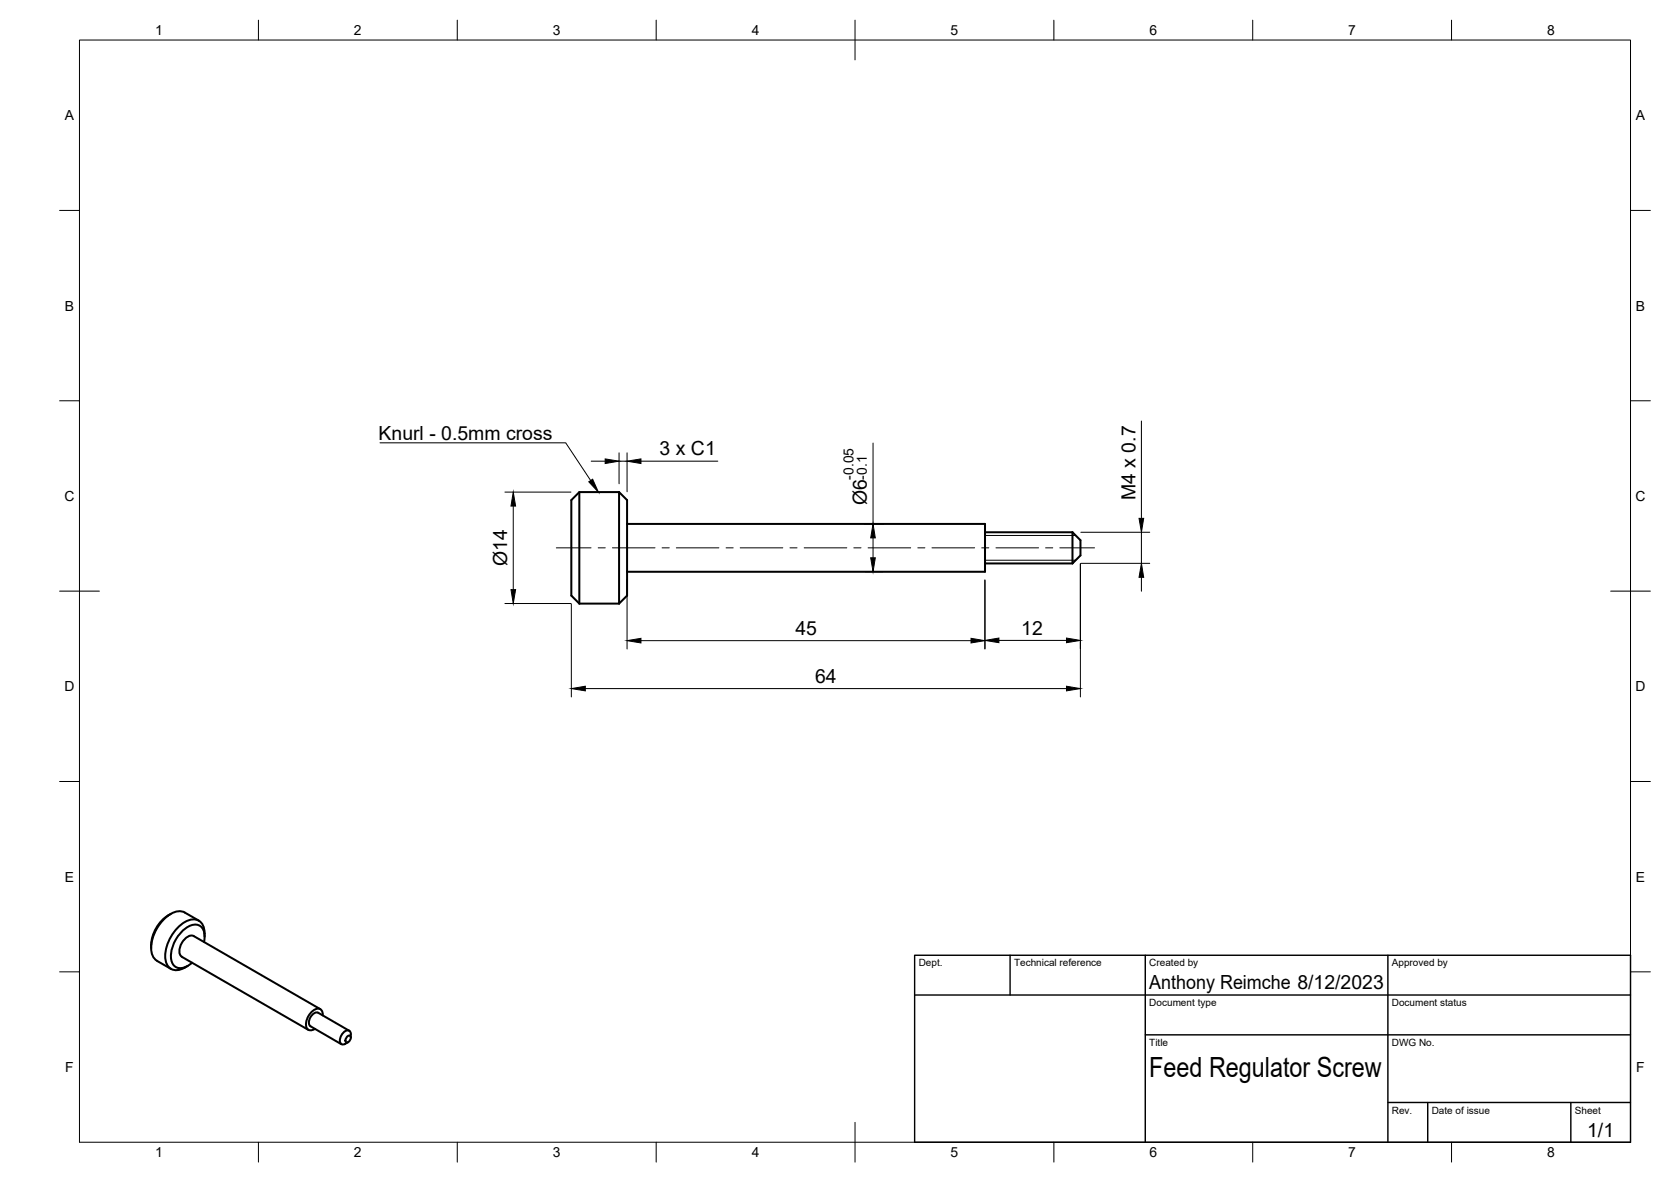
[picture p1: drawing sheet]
<svg xmlns="http://www.w3.org/2000/svg" width="420mm" height="297mm" viewBox="0 0 420 297" stroke-linecap="round" stroke-linejoin="round" font-family="sans-serif">
<!-- layer: Visible -->
<g fill="none" stroke="#000" stroke-width=".51">
<path d="M145.7 123.7v28M155.7 123.7l2 2v24l-2 2M155.7 123.7v28M155.7 123.7h-10l-2 2v24l2 2M157.7 131.7h90v12h-90M247.7 133.8h22M269.7 133.8l2 2v3.8l-2 2M269.7 133.8v7.8M145.7 151.7h10M247.7 141.6h22M38 237.4v.8M42.9 229.7a9.3 9.3 0 0 0-4.9 7.7"/>
<path d="M50 231.4l-3.5-2.1a4 4 0 0 0-4.3 .9 10.2 10.2 0 0 0-4 9.6l.7 1.2 .6 .4 3.5 2.1M51.3 236.7a3.6 3.6 0 0 0-1.4-4.2 5.1 5.1 0 0 0-5.1 2.8 7.7 7.7 0 0 0-1.6 6.5 2.39 2.39 0 0 0 3.7 1.1l1.4-1M51.4 235.4a3.5 3.5 0 0 0-2.4-4.4 7.5 7.5 0 0 0-6 4.4 7.5 7.5 0 0 0-.8 7.4 3.1 3.1 0 0 0 4.3 .3M47.2 242.7l-.7 .4M80.5 253.6l-31.8-18.4a2.98 2.98 0 0 0-3.3 2.4 2.29 2.29 0 0 0 .3 2.8l31.8 18.4M81.2 255.2a1.39 1.39 0 0 0-.8-1.7 1.39 1.39 0 0 0-1.7 .5 4.2 4.2 0 0 0-1.6 4.3 1.29 1.29 0 0 0 2.1 .2M87.8 259l-7.8-4.5a2.16 2.16 0 0 0-2.3 2.2l.1 .9 .3 .3 7.7 4.5M87.3 260.5l.7-.2a1.11 1.11 0 0 1-.9 1.6 .96 .96 0 0 1 .2-1.4zM88.2 260.7v-.8a.93 .93 0 0 0-.6-1 .93 .93 0 0 0-1.1 .5l-.9 1.2a1.12 1.12 0 0 0-.2 1.2 1.12 1.12 0 0 0 1 .7l1.1-.6"/>
</g>
<!-- layer: Visible Narrow -->
<path d="M247.7 134.6h22.8M247.7 140.8h22.8" fill="none" stroke="#000" stroke-width=".25"/>
<!-- layer: BORDER -->
<g fill="none" stroke="#000" stroke-width=".25">
<path d="M20 10.1h390v276.9h-390zM65 5.1v5M115 5.1v5M165 5.1v5M215 5.1v10M265 5.1v5M315 5.1v5M365 5.1v5M15 52.9h5M410 52.9h5M15 100.7h5M410 100.7h5"/>
<path d="M15 148.6h10M405 148.6h10M15 196.4h5M410 196.4h5M15 244.2h5M410 244.2h5M65 287v5M115 287v5M165 287v5M215 282.1v9.9M265 287v5M315 287v5"/>
<path d="M365 287v5"/>
</g>
<!-- layer: TITLEBLOCK -->
<path d="M230 240.1h180v46.9h-180zM230 250h180M254 240.1v9.9M288 240.1v46.9M349 240.1v46.9M288 260.1h122M349 277.1h61M359 277.1v9.9M395 277.1v9.9" fill="none" stroke="#000" stroke-width=".36"/>
<!-- layer: Smart Centers -->
<g fill="none" stroke="#000" stroke-width=".25">
<path d="M139.9 137.7h8.7M150.4 137.7h1.8M154 137.7h10.7M166.5 137.7h1.8M170.1 137.7h10.7M182.6 137.7h1.7M186.1 137.7h10.7M198.6 137.7h1.8M202.2 137.7h10.7M214.7 137.7h1.8M218.3 137.7h10.7M230.8 137.7h1.8"/>
<path d="M234.3 137.7h10.8M246.8 137.7h1.8M250.4 137.7h10.7M262.9 137.7h1.8M266.5 137.7h8.7"/>
</g>
<!-- layer: FD_Dimensions -->
<g fill="none" stroke="#000" stroke-width=".25">
<path d="M148.7 115.9h3.5M155.7 113.8v7.8M155.7 115.9h2M157.7 113.8v9.8M161.2 115.9h19.3M219.5 111.3v20.4M287 105.8v24.5M127 123.7h16.6M129.1 127.2v21M217.4 131.7h4.8M219.5 135.2v5M271.8 133.8h17.3"/>
<path d="M287 133.8v7.8M127 151.7h16.6M143.7 151.8v23.3M157.7 145.8v17.3M217.4 143.7h4.8M247.6 145.8v17.3M271.7 141.7v33.4M271.8 141.6h17.3M287 145.1v3.5M147.2 173h121M161.2 161h83M251.2 160.9h17"/>
</g>
<g fill="#000" stroke="#000" stroke-width=".25">
<path d="M152.2 115.3l3.5 .6-3.5 .6zM157.7 115.9l3.5-.6v1.2zM129.1 123.7l.5 3.5h-1.1zM219.5 131.7l.6 3.5h-1.2zM286.4 130.3h1.2l-.6 3.5zM128.5 148.2h1.1l-.5 3.5zM218.9 140.2h1.2l-.6 3.5zM287 141.6l.6 3.5h-1.2zM143.7 173l3.5-.5v1.1zM157.7 161l3.5-.6v1.2zM244.2 160.4l3.4 .6-3.4 .6zM247.6 160.9l3.6-.6v1.2z"/>
<path d="M268.2 172.5l3.5 .5-3.5 .6zM268.2 160.3l3.5 .6-3.5 .6z"/>
</g>
<!-- layer: Leaders -->
<path d="M148 121.1l1-.7 1.5 3.3z" fill="#000" stroke="#000" stroke-width=".25"/>
<path d="M95.5 111.3h46.7l6.3 9.5" fill="none" stroke="#000" stroke-width=".25"/>
<text font-size="7" x="289" y="270.6">Feed Regulator Screw</text>
<g font-size="4.9">
<text x="95.2" y="110.6">Knurl - 0.5mm cross</text>
<text x="165.9" y="114.4">3 x C1</text>
<text x="285.5" y="125.7" transform="rotate(-90 285.5 125.7)">M4 x 0.7</text>
<text x="218" y="127" transform="rotate(-90 218 127)">Ø6</text>
<text x="127.5" y="142.3" transform="rotate(-90 127.5 142.3)">Ø14</text>
<text x="200" y="159.5">45</text>
<text x="256.8" y="159.5">12</text>
<text x="205" y="171.6">64</text>
<text x="289" y="248.5">Anthony Reimche 8/12/2023</text>
<text x="399.1" y="285.7">1/1</text>
</g>
<g font-size="3.5">
<text x="39" y="8.8">1</text>
<text x="89" y="8.8">2</text>
<text x="139" y="8.8">3</text>
<text x="189" y="8.8">4</text>
<text x="239" y="8.8">5</text>
<text x="289" y="8.8">6</text>
<text x="339" y="8.8">7</text>
<text x="389" y="8.8">8</text>
<text x="16.3" y="30.2">A</text>
<text x="411.3" y="30.2">A</text>
<text x="16.3" y="78">B</text>
<text x="411.3" y="78">B</text>
<text x="16.2" y="125.9">C</text>
<text x="214.6" y="120.6" transform="rotate(-90 214.6 120.6)">-0.05</text>
<text x="218" y="120.6" transform="rotate(-90 218 120.6)">-0.1</text>
<text x="411.2" y="125.9">C</text>
<text x="16.2" y="173.7">D</text>
<text x="411.2" y="173.7">D</text>
<text x="16.3" y="221.6">E</text>
<text x="411.3" y="221.6">E</text>
<text x="16.4" y="269.4">F</text>
<text x="411.4" y="269.4">F</text>
<text x="39" y="290.8">1</text>
<text x="89" y="290.8">2</text>
<text x="139" y="290.8">3</text>
<text x="189" y="290.8">4</text>
<text x="239" y="290.8">5</text>
<text x="289" y="290.8">6</text>
<text x="339" y="290.8">7</text>
<text x="389" y="290.8">8</text>
</g>
<g font-size="2.5">
<text x="231" y="242.9">Dept.</text>
<text x="255" y="242.9">Technical reference</text>
<text x="289" y="242.9">Created by</text>
<text x="350" y="242.9">Approved by</text>
<text x="289" y="252.8">Document type</text>
<text x="350" y="252.8">Document status</text>
<text x="289" y="262.9">Title</text>
<text x="350" y="262.9">DWG No.</text>
<text x="350" y="279.9">Rev.</text>
<text x="360" y="279.9">Date of issue</text>
<text x="396" y="279.9">Sheet</text>
</g>
</svg>
